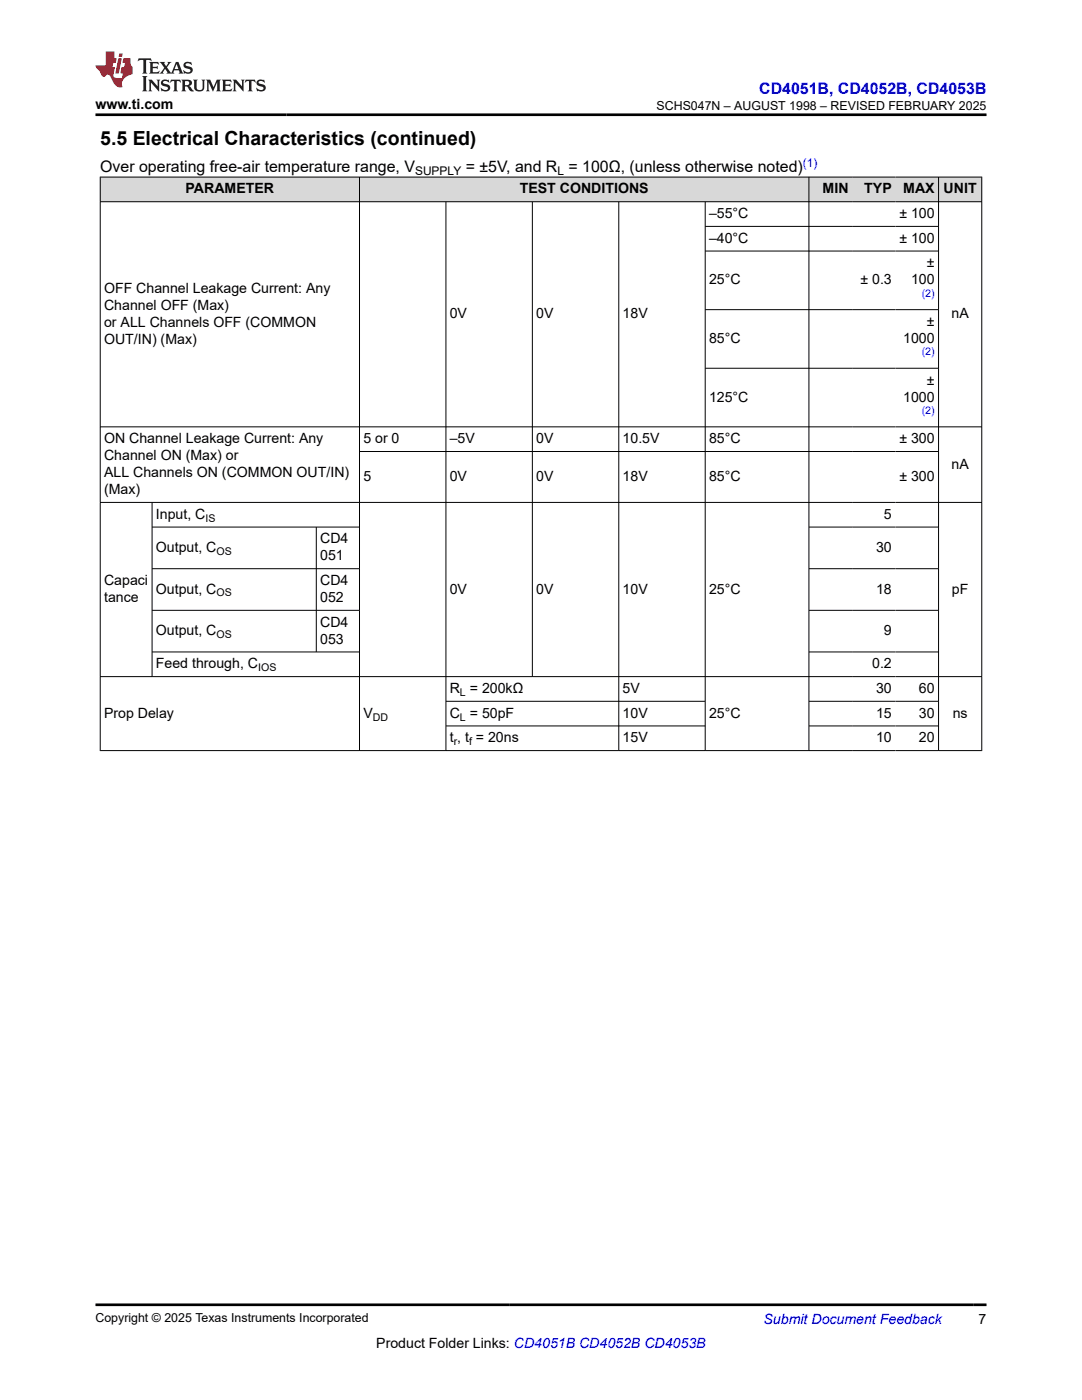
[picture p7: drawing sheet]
<svg xmlns="http://www.w3.org/2000/svg" width="216mm" height="279mm" viewBox="0 0 216 279" stroke-linecap="round" stroke-linejoin="round" font-family="sans-serif">
<g fill="#d8d8d8">
<path d="M20 35.3h175.9v5h-175.9z" fill-rule="evenodd"/>
<path d="M20.1 35.4h51.6v4.8h-51.6z" fill-rule="evenodd"/>
<path d="M71.8 35.4h89.5v4.8h-89.5z" fill-rule="evenodd"/>
<path d="M161.5 35.4h8.5v4.8h-8.5z" fill-rule="evenodd"/>
<path d="M170 35.4h8.7v4.8h-8.7z" fill-rule="evenodd"/>
<path d="M178.7 35.4h8.5v4.8h-8.5z" fill-rule="evenodd"/>
<path d="M187.3 35.4h8.5v4.8h-8.5z" fill-rule="evenodd"/>
</g>
<g fill="none" stroke="#000" stroke-width=".2">
<path d="M19.9 35.3h176.1M20 35.3v114.6M71.7 35.3v114.6M161.4 35.3v114.6M187.3 35.3v114.6M195.9 35.3v114.6M19.9 40.3h176.1M89 40.3v109.6M106.2 40.3v94.8M123.5 40.3v109.6M140.7 40.3v109.6M140.7 45.2h46.6"/>
<path d="M140.7 50.1h46.6M140.7 61.8h46.6M140.7 73.5h46.6M19.9 85.2h176.1M71.7 90.1h115.6M19.9 100.3h176.1M30.3 100.3v34.8M30.3 105.2h41.5M30.3 113.5h41.5M63.1 105.2v25M161.4 105.2h25.9M161.4 113.5h25.9"/>
<path d="M19.9 135h176.1M30.3 121.8h41.5M30.3 130.1h41.5M89 140h51.8M161.4 121.8h25.9M161.4 130.1h25.9M161.4 140h25.9M19.9 149.8h176.1M89 144.9h51.8M161.4 144.9h25.9"/>
</g>
<path d="M27.7 11.6l-.2 .6 .5-.2h.6v.1v2.2l-.2 .4h1l-.2-.4v-2.2v-.1h.5l.5 .2-.1-.6zM29.8 12.4l.2 .3v1.6l-.2 .4h1.9l.1-.6a1.08 1.08 0 0 1-1.3 .2v-.7h.6l.4 .2v-.7l-.4 .2h-.6v-.5l.2-.2a1 1 0 0 1 1 .3l-.1-.5zM31.8 12.4l1 1.1-1 1.2h.9l-.2-.2 .4-.8 .5 .8-.2 .2h1.6l-.2-.2 .1-.5h1l.1 .5-.1 .2h.9l-.2-.4-.8-1.9h-.5l-1 2.1-.8-1.1 .9-1h-.8l.2 .2-.5 .6-.3-.6 .1-.2zM35.2 12.8l.4 1h-.8zM36.8 12.5a.65 .65 0 0 0-.2 .7 .65 .65 0 0 0 .6 .5l.7 .1 .1 .3a.79 .79 0 0 1-.7 .4 .79 .79 0 0 1-.7-.5l.1 .7 .2-.1a.93 .93 0 0 0 1.1 0 .93 .93 0 0 0 .4-.9 1.46 1.46 0 0 0-1.2-.6l-.1-.3a1.09 1.09 0 0 1 1.2 .2l-.2-.6-.1 .1-.6-.2zM28.4 15.2l.2 .4v2.2l-.2 .4h1l-.2-.4v-2.2l.2-.4zM29.6 15.9l.2 .4v1.5l-.2 .4h.8l-.3-.4v-1.3l1.7 1.8v-2l.2-.4h-.8l.2 .2 .1 1.1-1.2-1.3zM32.3 16a.65 .65 0 0 0-.2 .8 .65 .65 0 0 0 .7 .4l.6 .2 .1 .2a.79 .79 0 0 1-.7 .4 .79 .79 0 0 1-.7-.5l.1 .7 .2-.1a.93 .93 0 0 0 1.1 .1 .93 .93 0 0 0 .4-1 1.46 1.46 0 0 0-1.2-.5l-.1-.4a1.09 1.09 0 0 1 1.2 .2l-.2-.6-.1 .1-.6-.1zM34.1 15.9l-.1 .6a.63 .63 0 0 1 .7-.3l.1 1.6-.3 .4h1l-.2-.4v-1.6a.66 .66 0 0 1 .8 .3l-.1-.6zM36.2 15.9l.2 .4v1.5l-.2 .4h.9l-.2-.2v-.7h.5l.1 .2a.79 .79 0 0 0 1.2 .6l-1-.9a.61 .61 0 0 0 .6-.6 .61 .61 0 0 0-.5-.7zM36.9 16.2h.2a.47 .47 0 0 1 .5 .1 .47 .47 0 0 1 .1 .5l-.2 .1-.6 .1zM38.5 15.9l.2 .2a2.27 2.27 0 0 0 .4 2 1.04 1.04 0 0 0 1.7-.7v-1.3l.2-.2h-.8l.2 .4v1.1a.6 .6 0 0 1-.6 .6 .6 .6 0 0 1-.6-.6v-1.1l.3-.4zM41.1 15.9l.2 .4v1.5l-.2 .4h.7l-.2-.4v-1.4l.9 1.9 .8-1.9v1.4l-.2 .4h1l-.3-.4v-1.5l.3-.4h-.8l-.7 1.5-.7-1.5zM44.3 15.9l.2 .4v1.5l-.2 .4h1.9l.1-.6a1.09 1.09 0 0 1-1.3 .2v-.7h.6l.4 .2v-.6l-.4 .2h-.6v-.6l.2-.1a1.01 1.01 0 0 1 1 .3l-.1-.6zM46.4 15.9l.3 .4v1.5l-.3 .4h.8l-.2-.4v-1.3l1.6 1.8v-2l.2-.4h-.7l.2 .2v1.1l-1.2-1.3zM49 15.9l-.1 .6a.63 .63 0 0 1 .8-.3v1.6l-.3 .4h1l-.2-.4v-1.6a.66 .66 0 0 1 .8 .3l-.1-.6zM51.4 16a.65 .65 0 0 0-.2 .8 .65 .65 0 0 0 .6 .4l.6 .2 .2 .2a.79 .79 0 0 1-.8 .4 .79 .79 0 0 1-.6-.5l.1 .7 .2-.1a.93 .93 0 0 0 1 .1 .93 .93 0 0 0 .5-1 1.46 1.46 0 0 0-1.3-.5l-.1-.4a1.09 1.09 0 0 1 1.3 .2l-.2-.6-.2 .1-.5-.1z" fill="#231f20"/>
<path d="M21.1 10.3v2.7h-2v.4l.9 1a.95 .95 0 0 0 .9 .9 .59 .59 0 0 1 .6-.4 .59 .59 0 0 1 .5 .3l.4 .8a1.59 1.59 0 0 0 2.1 1.4 1.61 1.61 0 0 1 1-2.3l1-.3-.1-1.5a1.59 1.59 0 0 1-.4-1.7h-1.4l-.2 .9h.5l-.1 .9h-.5l-.2 .9v.3l.4 .1-.2 .9h-.6a.73 .73 0 0 1-1.1-.7l.3-1.5h-.5l.2-.9h.5l.2-.9h-.5v-1.3zM23.6 11.6l-.6 3.1h.7l.6-3.1zM23.8 10.7l-.1 .6h.7l.1-.6z" fill="#ed1c24"/>
<path d="M19.1 22.9h177.8M19.1 260.4h177.8" fill="none" stroke="#000" stroke-width=".53"/>
<text font-size="3.9" x="20" y="28.8">5.5 Electrical Characteristics (continued)</text>
<text font-size="3.2" fill="#00f" x="151.5" y="18.7">CD4051B, CD4052B, CD4053B</text>
<g font-size="3.2">
<text x="20" y="34.3">Over operating free-air temperature range, V</text>
<text x="92.9" y="34.3">= ±5V, and R = 100Ω, (unless otherwise noted)</text>
</g>
<g font-size="2.8">
<text x="19.1" y="21.8">www.ti.com</text>
<text x="37" y="38.6">PARAMETER</text>
<text x="103.7" y="38.6">TEST CONDITIONS</text>
<text x="164.2" y="38.6">MIN</text>
<text x="172.5" y="38.6">TYP</text>
<text x="180.2" y="38.6">MAX</text>
<text x="188.3" y="38.6">UNIT</text>
<text x="141.5" y="43.5">–55°C</text>
<text x="179.5" y="43.5">± 100</text>
<text x="141.5" y="48.5">–40°C</text>
<text x="179.5" y="48.5">± 100</text>
<text x="185" y="53.4">±</text>
<text x="20.8" y="58.5">OFF Channel Leakage Current: Any</text>
<text x="141.5" y="56.8">25°C</text>
<text x="171.7" y="56.8">± 0.3</text>
<text x="181.8" y="56.8">100</text>
<text x="20.8" y="61.8">Channel OFF (Max)</text>
<text x="20.8" y="65.2">or ALL Channels OFF (COMMON</text>
<text x="89.7" y="63.5">0V</text>
<text x="107" y="63.5">0V</text>
<text x="124.2" y="63.5">18V</text>
<text x="185" y="65.1">±</text>
<text x="189.9" y="63.5">nA</text>
<text x="20.8" y="68.6">OUT/IN) (Max)</text>
<text x="141.5" y="68.5">85°C</text>
<text x="180.2" y="68.5">1000</text>
<text x="185" y="76.8">±</text>
<text x="141.5" y="80.2">125°C</text>
<text x="180.2" y="80.2">1000</text>
<text x="20.8" y="88.5">ON Channel Leakage Current: Any</text>
<text x="72.5" y="88.5">5 or 0</text>
<text x="89.7" y="88.5">–5V</text>
<text x="107" y="88.5">0V</text>
<text x="124.2" y="88.5">10.5V</text>
<text x="141.5" y="88.5">85°C</text>
<text x="179.5" y="88.5">± 300</text>
<text x="20.8" y="91.8">Channel ON (Max) or</text>
<text x="20.8" y="95.2">ALL Channels ON (COMMON OUT/IN)</text>
<text x="189.9" y="93.5">nA</text>
<text x="20.8" y="98.6">(Max)</text>
<text x="72.5" y="96">5</text>
<text x="89.7" y="96">0V</text>
<text x="107" y="96">0V</text>
<text x="124.2" y="96">18V</text>
<text x="141.5" y="96">85°C</text>
<text x="179.5" y="96">± 300</text>
<text x="31.1" y="103.5">Input, C</text>
<text x="176.4" y="103.5">5</text>
<text x="31.1" y="110.2">Output, C</text>
<text x="63.9" y="108.5">CD4</text>
<text x="63.9" y="111.8">051</text>
<text x="174.8" y="110.2">30</text>
<text x="20.8" y="116.8">Capaci</text>
<text x="31.1" y="118.5">Output, C</text>
<text x="63.9" y="116.8">CD4</text>
<text x="89.7" y="118.5">0V</text>
<text x="107" y="118.5">0V</text>
<text x="124.2" y="118.5">10V</text>
<text x="141.5" y="118.5">25°C</text>
<text x="174.8" y="118.5">18</text>
<text x="189.9" y="118.5">pF</text>
<text x="20.8" y="120.2">tance</text>
<text x="63.9" y="120.2">052</text>
<text x="63.9" y="125.1">CD4</text>
<text x="31.1" y="126.8">Output, C</text>
<text x="63.9" y="128.5">053</text>
<text x="176.4" y="126.8">9</text>
<text x="31.1" y="133.4">Feed through, C</text>
<text x="174" y="133.4">0.2</text>
<text x="20.8" y="143.2">Prop Delay</text>
<text x="72.5" y="143.2">V</text>
<text x="89.7" y="138.3">R = 200kΩ</text>
<text x="89.7" y="143.2">C = 50pF</text>
<text x="124.2" y="138.3">5V</text>
<text x="124.2" y="143.2">10V</text>
<text x="141.5" y="143.2">25°C</text>
<text x="174.8" y="138.3">30</text>
<text x="174.8" y="143.2">15</text>
<text x="183.4" y="138.3">60</text>
<text x="183.4" y="143.2">30</text>
<text x="190.1" y="143.2">ns</text>
<text x="89.7" y="148.2">t , t = 20ns</text>
<text x="124.2" y="148.2">15V</text>
<text x="174.8" y="148.2">10</text>
<text x="183.4" y="148.2">20</text>
<text x="75.1" y="269">Product Folder Links: CD4051B CD4052B CD4053B</text>
<text x="195.3" y="264.2">7</text>
</g>
<text font-size="2.8" fill="#00f" x="152.4" y="264.2">Submit Document Feedback</text>
<g font-size="2.5">
<text x="131" y="21.9">SCHS047N – AUGUST 1998 – REVISED FEBRUARY 2025</text>
<text x="19.1" y="263.9">Copyright © 2025 Texas Instruments Incorporated</text>
</g>
<g font-size="2.4">
<text x="82.8" y="34.9">SUPPLY</text>
<text x="111.2" y="34.9">L</text>
</g>
<text font-size="2.4" fill="#00f" x="160.2" y="33.2">(1)</text>
<g font-size="2.1" fill="#00f">
<text x="183.9" y="59.2">(2)</text>
<text x="183.9" y="70.9">(2)</text>
<text x="183.9" y="82.6">(2)</text>
</g>
<g font-size="2.1">
<text x="41" y="104.1">IS</text>
<text x="43.2" y="110.7">OS</text>
<text x="43.2" y="119">OS</text>
<text x="43.2" y="127.3">OS</text>
<text x="51.5" y="134">IOS</text>
<text x="74.4" y="143.8">DD</text>
<text x="91.8" y="138.9">L</text>
<text x="91.8" y="143.8">L</text>
<text x="90.5" y="148.7">r</text>
<text x="93.6" y="148.7">f</text>
</g>
</svg>
